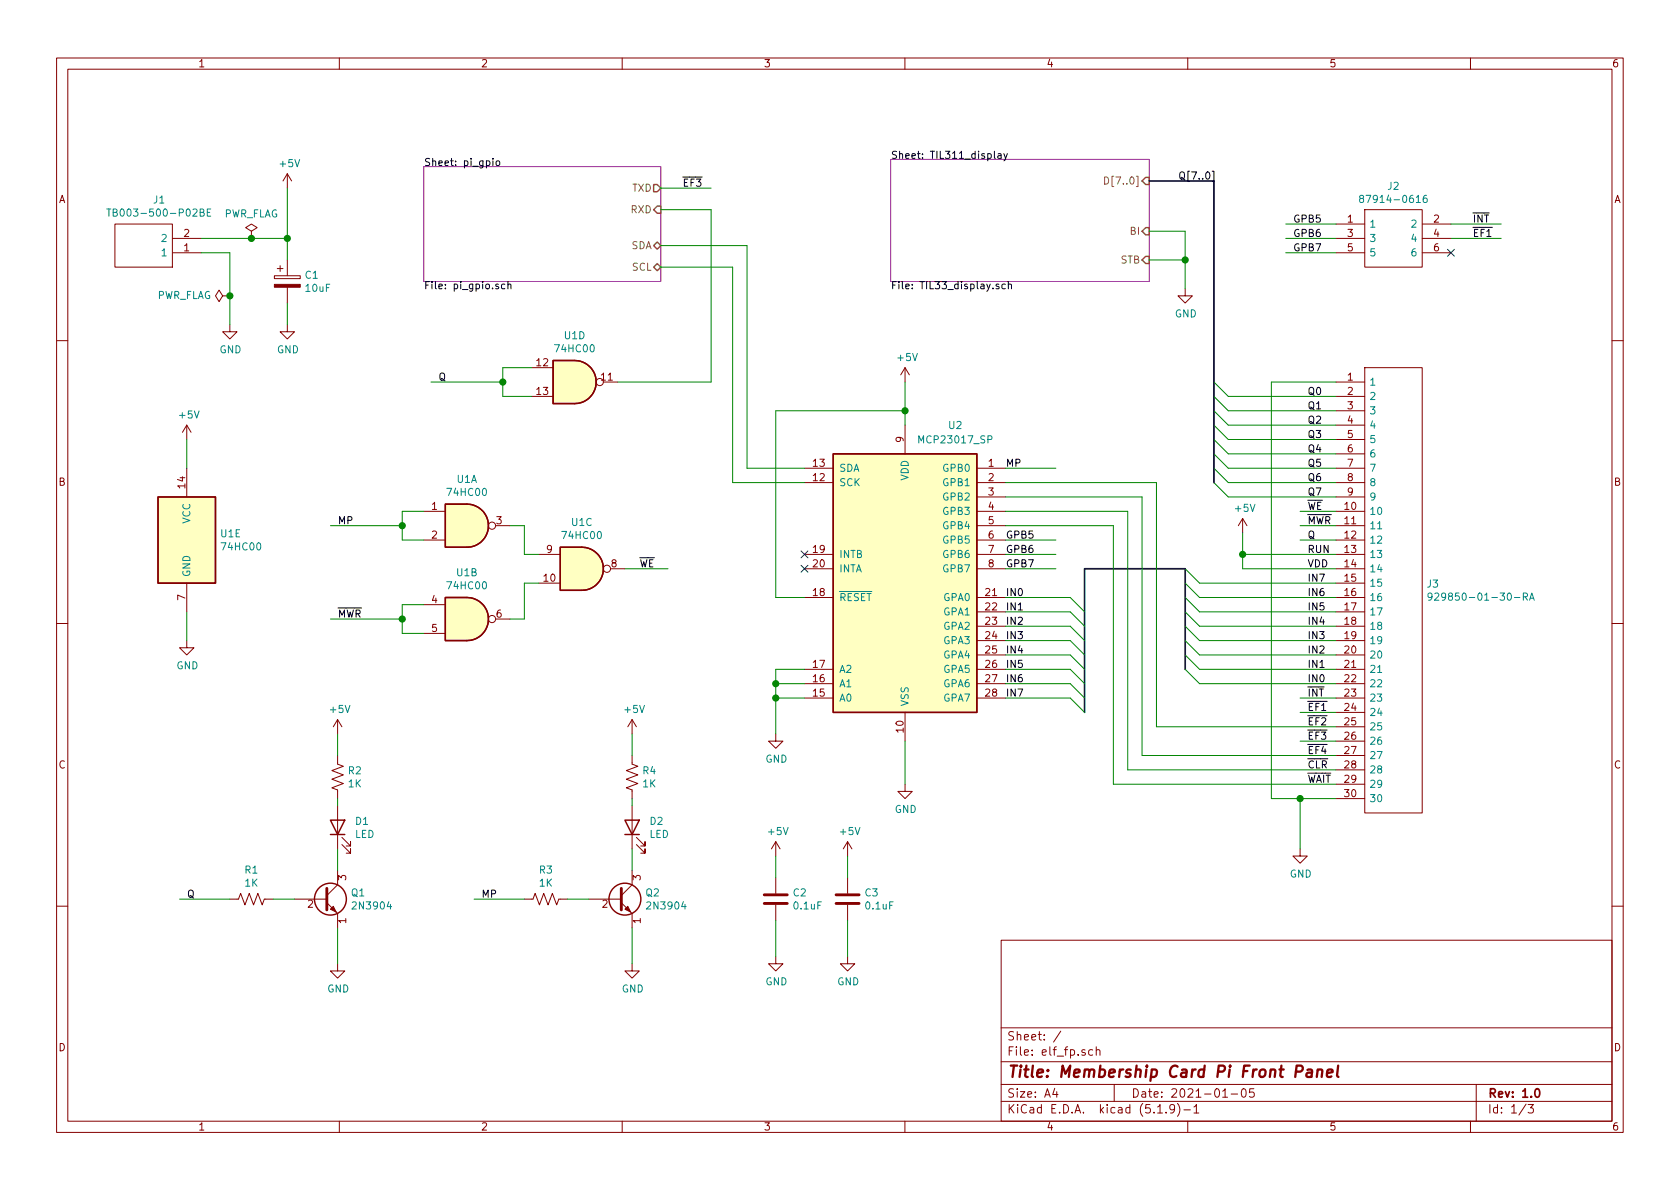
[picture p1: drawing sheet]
EESchema Schematic File Version 4
EELAYER 30 0
EELAYER END
$Descr A4 11693 8268
encoding utf-8
Sheet 1 3
Title "Membership Card Pi Front Panel"
Date "2021-01-05"
Rev "1.0"
Comp ""
Comment1 ""
Comment2 ""
Comment3 ""
Comment4 ""
$EndDescr
$Comp
L SamacSys_Parts:929850-01-30-RA J3
U 1 1
P 9300 2650
F 0 "J3" H 9928 1246 50  0000 L CNN
F 1 "929850-01-30-RA" H 9928 1155 50  0000 L CNN
F 2 "SamacSys_Parts:RHDR30W76P0X254_1X30_7620X254X826P" H 9950 2750 50  0001 L CNN
F 3 "https://componentsearchengine.com/Datasheets/1/929850-01-30-RA.pdf" H 9950 2650 50  0001 L CNN
F 4 "Headers & Wire Housings 1ROW BDMNT SCKT AU STRT SLDR TAIL" H 9950 2550 50  0001 L CNN "Description"
F 5 "8.26" H 9950 2450 50  0001 L CNN "Height"
F 6 "517-929850-01-30-RA" H 9950 2350 50  0001 L CNN "Mouser Part Number"
F 7 "https://www.mouser.com/Search/Refine.aspx?Keyword=517-929850-01-30-RA" H 9950 2250 50  0001 L CNN "Mouser Price/Stock"
F 8 "3M" H 9950 2150 50  0001 L CNN "Manufacturer_Name"
F 9 "929850-01-30-RA" H 9950 2050 50  0001 L CNN "Manufacturer_Part_Number"
	1    9300 2650
	1    0    0    -1  
$EndComp
$Comp
L Interface_Expansion:MCP23017_SP U2
U 1 1
P 6300 4050
F 0 "U2" H 6650 5150 50  0000 C CNN
F 1 "MCP23017_SP" H 6650 5050 50  0000 C CNN
F 2 "Package_DIP:DIP-28_W7.62mm" H 6500 3050 50  0001 L CNN
F 3 "http://ww1.microchip.com/downloads/en/DeviceDoc/20001952C.pdf" H 6500 2950 50  0001 L CNN
	1    6300 4050
	1    0    0    -1  
$EndComp
Entry Wire Line
	7450 4450 7550 4550
Entry Wire Line
	7450 4350 7550 4450
Entry Wire Line
	7450 4250 7550 4350
Entry Wire Line
	7450 4150 7550 4250
Entry Wire Line
	7450 4550 7550 4650
Entry Wire Line
	7450 4650 7550 4750
Entry Wire Line
	7450 4750 7550 4850
Entry Wire Line
	7450 4850 7550 4950
Wire Wire Line
	7000 4150 7450 4150
Wire Wire Line
	7000 4250 7450 4250
Wire Wire Line
	7000 4350 7450 4350
Wire Wire Line
	7000 4450 7450 4450
Wire Wire Line
	7000 4550 7450 4550
Wire Wire Line
	7000 4650 7450 4650
Wire Wire Line
	7000 4750 7450 4750
Wire Wire Line
	7000 4850 7450 4850
Text Label 7000 4150 0    50   ~ 0
IN0
Text Label 7000 4250 0    50   ~ 0
IN1
Text Label 7000 4350 0    50   ~ 0
IN2
Text Label 7000 4450 0    50   ~ 0
IN3
Text Label 7000 4550 0    50   ~ 0
IN4
Text Label 7000 4650 0    50   ~ 0
IN5
Text Label 7000 4750 0    50   ~ 0
IN6
Text Label 7000 4850 0    50   ~ 0
IN7
Entry Wire Line
	8250 4650 8350 4750
Entry Wire Line
	8250 4550 8350 4650
Entry Wire Line
	8250 4450 8350 4550
Entry Wire Line
	8250 4350 8350 4450
Entry Wire Line
	8250 4250 8350 4350
Entry Wire Line
	8250 4150 8350 4250
Entry Wire Line
	8250 4050 8350 4150
Entry Wire Line
	8250 3950 8350 4050
Wire Wire Line
	8350 4750 9300 4750
Wire Wire Line
	8350 4650 9300 4650
Wire Wire Line
	8350 4550 9300 4550
Wire Wire Line
	8350 4450 9300 4450
Wire Wire Line
	8350 4350 9300 4350
Wire Wire Line
	8350 4250 9300 4250
Wire Wire Line
	8350 4150 9300 4150
Wire Wire Line
	8350 4050 9300 4050
Text Label 9100 4750 0    50   ~ 0
IN0
Text Label 9100 4650 0    50   ~ 0
IN1
Text Label 9100 4550 0    50   ~ 0
IN2
Text Label 9100 4450 0    50   ~ 0
IN3
Text Label 9100 4350 0    50   ~ 0
IN4
Text Label 9100 4250 0    50   ~ 0
IN5
Text Label 9100 4150 0    50   ~ 0
IN6
Text Label 9100 4050 0    50   ~ 0
IN7
NoConn ~ 5600 3850
NoConn ~ 5600 3950
Wire Wire Line
	7000 3650 7750 3650
Wire Wire Line
	7750 3650 7750 5450
Wire Wire Line
	7750 5450 9300 5450
Wire Wire Line
	7000 3550 7850 3550
Wire Wire Line
	7850 3550 7850 5350
Wire Wire Line
	7850 5350 9300 5350
Wire Wire Line
	7000 3450 7950 3450
Wire Wire Line
	7950 3450 7950 5250
Wire Wire Line
	7950 5250 9300 5250
Wire Wire Line
	7000 3350 8050 3350
Wire Wire Line
	8050 3350 8050 5050
Wire Wire Line
	8050 5050 9300 5050
Wire Bus Line
	7550 3950 8250 3950
Text Label 9100 5450 0    50   ~ 0
~WAIT
Text Label 9100 5350 0    50   ~ 0
~CLR
Text Label 9100 5250 0    50   ~ 0
~EF4
Text Label 9100 5050 0    50   ~ 0
~EF2
$Comp
L 74xx:74HC00 U1
U 1 1
P 3250 3650
F 0 "U1" H 3250 3975 50  0000 C CNN
F 1 "74HC00" H 3250 3884 50  0000 C CNN
F 2 "Package_DIP:DIP-14_W7.62mm" H 3250 3650 50  0001 C CNN
F 3 "http://www.ti.com/lit/gpn/sn74hc00" H 3250 3650 50  0001 C CNN
	1    3250 3650
	1    0    0    -1  
$EndComp
$Comp
L 74xx:74HC00 U1
U 2 1
P 3250 4300
F 0 "U1" H 3250 4625 50  0000 C CNN
F 1 "74HC00" H 3250 4534 50  0000 C CNN
F 2 "Package_DIP:DIP-14_W7.62mm" H 3250 4300 50  0001 C CNN
F 3 "http://www.ti.com/lit/gpn/sn74hc00" H 3250 4300 50  0001 C CNN
	2    3250 4300
	1    0    0    -1  
$EndComp
$Comp
L 74xx:74HC00 U1
U 3 1
P 4050 3950
F 0 "U1" H 4050 4275 50  0000 C CNN
F 1 "74HC00" H 4050 4184 50  0000 C CNN
F 2 "Package_DIP:DIP-14_W7.62mm" H 4050 3950 50  0001 C CNN
F 3 "http://www.ti.com/lit/gpn/sn74hc00" H 4050 3950 50  0001 C CNN
	3    4050 3950
	1    0    0    -1  
$EndComp
$Comp
L 74xx:74HC00 U1
U 4 1
P 4000 2650
F 0 "U1" H 4000 2975 50  0000 C CNN
F 1 "74HC00" H 4000 2884 50  0000 C CNN
F 2 "Package_DIP:DIP-14_W7.62mm" H 4000 2650 50  0001 C CNN
F 3 "http://www.ti.com/lit/gpn/sn74hc00" H 4000 2650 50  0001 C CNN
	4    4000 2650
	1    0    0    -1  
$EndComp
$Comp
L 74xx:74HC00 U1
U 5 1
P 1300 3750
F 0 "U1" H 1530 3796 50  0000 L CNN
F 1 "74HC00" H 1530 3705 50  0000 L CNN
F 2 "Package_DIP:DIP-14_W7.62mm" H 1300 3750 50  0001 C CNN
F 3 "http://www.ti.com/lit/gpn/sn74hc00" H 1300 3750 50  0001 C CNN
	5    1300 3750
	1    0    0    -1  
$EndComp
Wire Wire Line
	3550 3650 3650 3650
Wire Wire Line
	3650 3650 3650 3850
Wire Wire Line
	3650 3850 3750 3850
Wire Wire Line
	3550 4300 3650 4300
Wire Wire Line
	3650 4300 3650 4050
Wire Wire Line
	3650 4050 3750 4050
Wire Wire Line
	4350 3950 4650 3950
Text Label 4450 3950 0    50   ~ 0
~WE
Wire Wire Line
	2950 3550 2800 3550
Wire Wire Line
	2800 3550 2800 3650
Wire Wire Line
	2800 3750 2950 3750
Wire Wire Line
	2950 4200 2800 4200
Wire Wire Line
	2800 4200 2800 4300
Wire Wire Line
	2800 4400 2950 4400
Wire Wire Line
	3700 2550 3500 2550
Wire Wire Line
	3500 2550 3500 2650
Wire Wire Line
	3500 2750 3700 2750
Wire Wire Line
	2800 3650 2300 3650
Connection ~ 2800 3650
Wire Wire Line
	2800 3650 2800 3750
Wire Wire Line
	2800 4300 2300 4300
Connection ~ 2800 4300
Wire Wire Line
	2800 4300 2800 4400
Wire Wire Line
	3500 2650 3000 2650
Connection ~ 3500 2650
Wire Wire Line
	3500 2650 3500 2750
Text Label 7000 3250 0    50   ~ 0
MP
Text Label 2350 3650 0    50   ~ 0
MP
Text Label 2350 4300 0    50   ~ 0
~MWR
Wire Wire Line
	9300 3650 9050 3650
Wire Wire Line
	9300 3550 9050 3550
Text Label 9100 3550 0    50   ~ 0
~WE
Text Label 9100 3650 0    50   ~ 0
~MWR
Wire Wire Line
	9300 3750 9050 3750
Text Label 9100 3750 0    50   ~ 0
Q
Text Label 3050 2650 0    50   ~ 0
Q
$Comp
L power:+5V #PWR015
U 1 1
P 6300 2650
F 0 "#PWR015" H 6300 2500 50  0001 C CNN
F 1 "+5V" H 6315 2823 50  0000 C CNN
F 2 "" H 6300 2650 50  0001 C CNN
F 3 "" H 6300 2650 50  0001 C CNN
	1    6300 2650
	1    0    0    -1  
$EndComp
Wire Wire Line
	6300 2650 6300 2850
$Comp
L power:+5V #PWR01
U 1 1
P 1300 3050
F 0 "#PWR01" H 1300 2900 50  0001 C CNN
F 1 "+5V" H 1315 3223 50  0000 C CNN
F 2 "" H 1300 3050 50  0001 C CNN
F 3 "" H 1300 3050 50  0001 C CNN
	1    1300 3050
	1    0    0    -1  
$EndComp
Wire Wire Line
	1300 3050 1300 3250
Wire Wire Line
	9300 3950 8650 3950
Wire Wire Line
	8650 3950 8650 3850
Wire Wire Line
	9300 3850 8650 3850
Connection ~ 8650 3850
$Comp
L power:+5V #PWR018
U 1 1
P 8650 3700
F 0 "#PWR018" H 8650 3550 50  0001 C CNN
F 1 "+5V" H 8665 3873 50  0000 C CNN
F 2 "" H 8650 3700 50  0001 C CNN
F 3 "" H 8650 3700 50  0001 C CNN
	1    8650 3700
	1    0    0    -1  
$EndComp
Wire Wire Line
	8650 3700 8650 3850
$Comp
L power:GND #PWR016
U 1 1
P 6300 5450
F 0 "#PWR016" H 6300 5200 50  0001 C CNN
F 1 "GND" H 6305 5277 50  0000 C CNN
F 2 "" H 6300 5450 50  0001 C CNN
F 3 "" H 6300 5450 50  0001 C CNN
	1    6300 5450
	1    0    0    -1  
$EndComp
Wire Wire Line
	6300 5150 6300 5450
$Comp
L power:GND #PWR02
U 1 1
P 1300 4450
F 0 "#PWR02" H 1300 4200 50  0001 C CNN
F 1 "GND" H 1305 4277 50  0000 C CNN
F 2 "" H 1300 4450 50  0001 C CNN
F 3 "" H 1300 4450 50  0001 C CNN
	1    1300 4450
	1    0    0    -1  
$EndComp
Wire Wire Line
	1300 4250 1300 4450
Text Label 9100 3850 0    50   ~ 0
RUN
$Sheet
S 6200 1100 1800 850 
U 5FFB5F5B
F0 "TIL311_display" 50
F1 "TIL33_display.sch" 50
F2 "STB" I R 8000 1800 50 
F3 "BI" I R 8000 1600 50 
F4 "D[7..0]" I R 8000 1250 50 
$EndSheet
$Sheet
S 2950 1150 1650 800 
U 5FFCF9FA
F0 "pi_gpio" 50
F1 "pi_gpio.sch" 50
F2 "SDA" B R 4600 1700 50 
F3 "SCL" B R 4600 1850 50 
F4 "RXD" I R 4600 1450 50 
F5 "TXD" O R 4600 1300 50 
$EndSheet
Wire Wire Line
	5400 4150 5600 4150
Wire Wire Line
	4600 1700 5200 1700
Wire Wire Line
	5200 1700 5200 3250
Wire Wire Line
	5200 3250 5600 3250
Wire Wire Line
	4600 1850 5100 1850
Wire Wire Line
	5100 1850 5100 3350
Wire Wire Line
	5100 3350 5600 3350
Wire Wire Line
	4300 2650 4950 2650
Wire Wire Line
	4950 2650 4950 1450
Wire Wire Line
	4950 1450 4600 1450
Wire Wire Line
	4600 1300 4950 1300
Text Label 4750 1300 0    50   ~ 0
~EF3
Wire Wire Line
	9300 5150 9050 5150
Text Label 9100 5150 0    50   ~ 0
~EF3
Text Label 9100 3950 0    50   ~ 0
VDD
$Comp
L power:GND #PWR017
U 1 1
P 8250 2000
F 0 "#PWR017" H 8250 1750 50  0001 C CNN
F 1 "GND" H 8255 1827 50  0000 C CNN
F 2 "" H 8250 2000 50  0001 C CNN
F 3 "" H 8250 2000 50  0001 C CNN
	1    8250 2000
	1    0    0    -1  
$EndComp
Wire Wire Line
	8000 1600 8250 1600
Wire Wire Line
	8250 1600 8250 1800
Wire Wire Line
	8000 1800 8250 1800
Connection ~ 8250 1800
Wire Wire Line
	8250 1800 8250 2000
Wire Bus Line
	8000 1250 8450 1250
Entry Wire Line
	8450 3350 8550 3450
Entry Wire Line
	8450 3250 8550 3350
Entry Wire Line
	8450 3150 8550 3250
Entry Wire Line
	8450 3050 8550 3150
Entry Wire Line
	8450 2950 8550 3050
Entry Wire Line
	8450 2850 8550 2950
Entry Wire Line
	8450 2750 8550 2850
Entry Wire Line
	8450 2650 8550 2750
Wire Wire Line
	8550 3450 9300 3450
Wire Wire Line
	8550 3350 9300 3350
Wire Wire Line
	8550 3250 9300 3250
Wire Wire Line
	8550 3150 9300 3150
Wire Wire Line
	8550 3050 9300 3050
Wire Wire Line
	8550 2950 9300 2950
Wire Wire Line
	8550 2850 9300 2850
Wire Wire Line
	8550 2750 9300 2750
Text Label 9100 3450 0    50   ~ 0
Q7
Text Label 9100 2750 0    50   ~ 0
Q0
Text Label 9100 2850 0    50   ~ 0
Q1
Text Label 9100 2950 0    50   ~ 0
Q2
Text Label 9100 3050 0    50   ~ 0
Q3
Text Label 9100 3150 0    50   ~ 0
Q4
Text Label 9100 3250 0    50   ~ 0
Q5
Text Label 9100 3350 0    50   ~ 0
Q6
Text Label 8200 1250 0    50   ~ 0
Q[7..0]
$Comp
L power:GND #PWR010
U 1 1
P 5400 5100
F 0 "#PWR010" H 5400 4850 50  0001 C CNN
F 1 "GND" H 5405 4927 50  0000 C CNN
F 2 "" H 5400 5100 50  0001 C CNN
F 3 "" H 5400 5100 50  0001 C CNN
	1    5400 5100
	1    0    0    -1  
$EndComp
Wire Wire Line
	5600 4650 5400 4650
Wire Wire Line
	5400 4650 5400 4750
Wire Wire Line
	5600 4750 5400 4750
Connection ~ 5400 4750
Wire Wire Line
	5400 4750 5400 4850
Wire Wire Line
	5600 4850 5400 4850
Connection ~ 5400 4850
Wire Wire Line
	5400 4850 5400 5100
Wire Wire Line
	5400 2850 6300 2850
Wire Wire Line
	5400 2850 5400 4150
Connection ~ 6300 2850
Wire Wire Line
	6300 2850 6300 2950
$Comp
L Transistor_BJT:2N3904 Q1
U 1 1
P 2250 6250
F 0 "Q1" H 2440 6296 50  0000 L CNN
F 1 "2N3904" H 2440 6205 50  0000 L CNN
F 2 "Package_TO_SOT_THT:TO-92_Inline" H 2450 6175 50  0001 L CIN
F 3 "https://www.onsemi.com/pub/Collateral/2N3903-D.PDF" H 2250 6250 50  0001 L CNN
	1    2250 6250
	1    0    0    -1  
$EndComp
$Comp
L power:GND #PWR07
U 1 1
P 2350 6700
F 0 "#PWR07" H 2350 6450 50  0001 C CNN
F 1 "GND" H 2355 6527 50  0000 C CNN
F 2 "" H 2350 6700 50  0001 C CNN
F 3 "" H 2350 6700 50  0001 C CNN
	1    2350 6700
	1    0    0    -1  
$EndComp
Wire Wire Line
	2350 6450 2350 6700
$Comp
L Device:R_US R1
U 1 1
P 1750 6250
F 0 "R1" V 1545 6250 50  0000 C CNN
F 1 "1K" V 1636 6250 50  0000 C CNN
F 2 "Resistor_THT:R_Axial_DIN0207_L6.3mm_D2.5mm_P7.62mm_Horizontal" V 1790 6240 50  0001 C CNN
F 3 "~" H 1750 6250 50  0001 C CNN
	1    1750 6250
	0    1    1    0   
$EndComp
$Comp
L Device:R_US R2
U 1 1
P 2350 5400
F 0 "R2" H 2418 5446 50  0000 L CNN
F 1 "1K" H 2418 5355 50  0000 L CNN
F 2 "Resistor_THT:R_Axial_DIN0207_L6.3mm_D2.5mm_P7.62mm_Horizontal" V 2390 5390 50  0001 C CNN
F 3 "~" H 2350 5400 50  0001 C CNN
	1    2350 5400
	1    0    0    -1  
$EndComp
Wire Wire Line
	1900 6250 2050 6250
Wire Wire Line
	1600 6250 1250 6250
$Comp
L Device:LED D1
U 1 1
P 2350 5750
F 0 "D1" V 2389 5632 50  0000 R CNN
F 1 "LED" V 2298 5632 50  0000 R CNN
F 2 "LED_THT:LED_D3.0mm" H 2350 5750 50  0001 C CNN
F 3 "~" H 2350 5750 50  0001 C CNN
	1    2350 5750
	0    -1   -1   0   
$EndComp
$Comp
L power:+5V #PWR06
U 1 1
P 2350 5100
F 0 "#PWR06" H 2350 4950 50  0001 C CNN
F 1 "+5V" H 2365 5273 50  0000 C CNN
F 2 "" H 2350 5100 50  0001 C CNN
F 3 "" H 2350 5100 50  0001 C CNN
	1    2350 5100
	1    0    0    -1  
$EndComp
Wire Wire Line
	2350 5900 2350 6050
Wire Wire Line
	2350 5550 2350 5600
Wire Wire Line
	2350 5100 2350 5250
$Comp
L Transistor_BJT:2N3904 Q2
U 1 1
P 4300 6250
F 0 "Q2" H 4490 6296 50  0000 L CNN
F 1 "2N3904" H 4490 6205 50  0000 L CNN
F 2 "Package_TO_SOT_THT:TO-92_Inline" H 4500 6175 50  0001 L CIN
F 3 "https://www.onsemi.com/pub/Collateral/2N3903-D.PDF" H 4300 6250 50  0001 L CNN
	1    4300 6250
	1    0    0    -1  
$EndComp
$Comp
L power:GND #PWR09
U 1 1
P 4400 6700
F 0 "#PWR09" H 4400 6450 50  0001 C CNN
F 1 "GND" H 4405 6527 50  0000 C CNN
F 2 "" H 4400 6700 50  0001 C CNN
F 3 "" H 4400 6700 50  0001 C CNN
	1    4400 6700
	1    0    0    -1  
$EndComp
Wire Wire Line
	4400 6450 4400 6700
$Comp
L Device:R_US R3
U 1 1
P 3800 6250
F 0 "R3" V 3595 6250 50  0000 C CNN
F 1 "1K" V 3686 6250 50  0000 C CNN
F 2 "Resistor_THT:R_Axial_DIN0207_L6.3mm_D2.5mm_P7.62mm_Horizontal" V 3840 6240 50  0001 C CNN
F 3 "~" H 3800 6250 50  0001 C CNN
	1    3800 6250
	0    1    1    0   
$EndComp
$Comp
L Device:R_US R4
U 1 1
P 4400 5400
F 0 "R4" H 4468 5446 50  0000 L CNN
F 1 "1K" H 4468 5355 50  0000 L CNN
F 2 "Resistor_THT:R_Axial_DIN0207_L6.3mm_D2.5mm_P7.62mm_Horizontal" V 4440 5390 50  0001 C CNN
F 3 "~" H 4400 5400 50  0001 C CNN
	1    4400 5400
	1    0    0    -1  
$EndComp
Wire Wire Line
	3950 6250 4100 6250
Wire Wire Line
	3650 6250 3300 6250
$Comp
L Device:LED D2
U 1 1
P 4400 5750
F 0 "D2" V 4439 5632 50  0000 R CNN
F 1 "LED" V 4348 5632 50  0000 R CNN
F 2 "LED_THT:LED_D3.0mm" H 4400 5750 50  0001 C CNN
F 3 "~" H 4400 5750 50  0001 C CNN
	1    4400 5750
	0    -1   -1   0   
$EndComp
$Comp
L power:+5V #PWR08
U 1 1
P 4400 5100
F 0 "#PWR08" H 4400 4950 50  0001 C CNN
F 1 "+5V" H 4415 5273 50  0000 C CNN
F 2 "" H 4400 5100 50  0001 C CNN
F 3 "" H 4400 5100 50  0001 C CNN
	1    4400 5100
	1    0    0    -1  
$EndComp
Wire Wire Line
	4400 5900 4400 6050
Wire Wire Line
	4400 5550 4400 5600
Wire Wire Line
	4400 5100 4400 5250
Text Label 1300 6250 0    50   ~ 0
Q
Text Label 3350 6250 0    50   ~ 0
MP
$Comp
L power:GND #PWR03
U 1 1
P 1600 2250
F 0 "#PWR03" H 1600 2000 50  0001 C CNN
F 1 "GND" H 1605 2077 50  0000 C CNN
F 2 "" H 1600 2250 50  0001 C CNN
F 3 "" H 1600 2250 50  0001 C CNN
	1    1600 2250
	1    0    0    -1  
$EndComp
Wire Wire Line
	1400 1750 1600 1750
$Comp
L power:+5V #PWR04
U 1 1
P 2000 1300
F 0 "#PWR04" H 2000 1150 50  0001 C CNN
F 1 "+5V" H 2015 1473 50  0000 C CNN
F 2 "" H 2000 1300 50  0001 C CNN
F 3 "" H 2000 1300 50  0001 C CNN
	1    2000 1300
	1    0    0    -1  
$EndComp
$Comp
L Device:CP C1
U 1 1
P 2000 1950
F 0 "C1" H 2118 1996 50  0000 L CNN
F 1 "10uF" H 2118 1905 50  0000 L CNN
F 2 "Capacitor_THT:CP_Radial_Tantal_D4.5mm_P2.50mm" H 2038 1800 50  0001 C CNN
F 3 "~" H 2000 1950 50  0001 C CNN
	1    2000 1950
	1    0    0    -1  
$EndComp
Wire Wire Line
	2000 1300 2000 1650
Wire Wire Line
	1400 1650 1750 1650
Connection ~ 2000 1650
Wire Wire Line
	2000 1650 2000 1800
$Comp
L power:GND #PWR05
U 1 1
P 2000 2250
F 0 "#PWR05" H 2000 2000 50  0001 C CNN
F 1 "GND" H 2005 2077 50  0000 C CNN
F 2 "" H 2000 2250 50  0001 C CNN
F 3 "" H 2000 2250 50  0001 C CNN
	1    2000 2250
	1    0    0    -1  
$EndComp
Wire Wire Line
	2000 2100 2000 2250
$Comp
L Device:C C2
U 1 1
P 5400 6250
F 0 "C2" H 5515 6296 50  0000 L CNN
F 1 "0.1uF" H 5515 6205 50  0000 L CNN
F 2 "Capacitor_THT:C_Disc_D3.0mm_W1.6mm_P2.50mm" H 5438 6100 50  0001 C CNN
F 3 "~" H 5400 6250 50  0001 C CNN
	1    5400 6250
	1    0    0    -1  
$EndComp
$Comp
L Device:C C3
U 1 1
P 5900 6250
F 0 "C3" H 6015 6296 50  0000 L CNN
F 1 "0.1uF" H 6015 6205 50  0000 L CNN
F 2 "Capacitor_THT:C_Disc_D3.0mm_W1.6mm_P2.50mm" H 5938 6100 50  0001 C CNN
F 3 "~" H 5900 6250 50  0001 C CNN
	1    5900 6250
	1    0    0    -1  
$EndComp
$Comp
L power:+5V #PWR011
U 1 1
P 5400 5950
F 0 "#PWR011" H 5400 5800 50  0001 C CNN
F 1 "+5V" H 5415 6123 50  0000 C CNN
F 2 "" H 5400 5950 50  0001 C CNN
F 3 "" H 5400 5950 50  0001 C CNN
	1    5400 5950
	1    0    0    -1  
$EndComp
$Comp
L power:+5V #PWR013
U 1 1
P 5900 5950
F 0 "#PWR013" H 5900 5800 50  0001 C CNN
F 1 "+5V" H 5915 6123 50  0000 C CNN
F 2 "" H 5900 5950 50  0001 C CNN
F 3 "" H 5900 5950 50  0001 C CNN
	1    5900 5950
	1    0    0    -1  
$EndComp
$Comp
L power:GND #PWR012
U 1 1
P 5400 6650
F 0 "#PWR012" H 5400 6400 50  0001 C CNN
F 1 "GND" H 5405 6477 50  0000 C CNN
F 2 "" H 5400 6650 50  0001 C CNN
F 3 "" H 5400 6650 50  0001 C CNN
	1    5400 6650
	1    0    0    -1  
$EndComp
$Comp
L power:GND #PWR014
U 1 1
P 5900 6650
F 0 "#PWR014" H 5900 6400 50  0001 C CNN
F 1 "GND" H 5905 6477 50  0000 C CNN
F 2 "" H 5900 6650 50  0001 C CNN
F 3 "" H 5900 6650 50  0001 C CNN
	1    5900 6650
	1    0    0    -1  
$EndComp
Wire Wire Line
	5400 5950 5400 6100
Wire Wire Line
	5400 6400 5400 6650
Wire Wire Line
	5900 5950 5900 6100
Wire Wire Line
	5900 6400 5900 6650
Wire Wire Line
	7000 3250 7350 3250
$Comp
L power:GND #PWR019
U 1 1
P 9050 5900
F 0 "#PWR019" H 9050 5650 50  0001 C CNN
F 1 "GND" H 9055 5727 50  0000 C CNN
F 2 "" H 9050 5900 50  0001 C CNN
F 3 "" H 9050 5900 50  0001 C CNN
	1    9050 5900
	1    0    0    -1  
$EndComp
Wire Wire Line
	9050 5550 9300 5550
Wire Wire Line
	9050 5550 9050 5900
Wire Wire Line
	9300 2650 8850 2650
Wire Wire Line
	8850 2650 8850 5550
Wire Wire Line
	8850 5550 9050 5550
Connection ~ 9050 5550
$Comp
L SamacSys_Parts:87914-0616 J2
U 1 1
P 9300 1550
F 0 "J2" H 9700 1815 50  0000 C CNN
F 1 "87914-0616" H 9700 1724 50  0000 C CNN
F 2 "SamacSys_Parts:HDRV6W69P254_2X3_762X498X813P" H 9950 1650 50  0001 L CNN
F 3 "https://componentsearchengine.com/Datasheets/1/87914-0616.pdf" H 9950 1550 50  0001 L CNN
F 4 "Headers & Wire Housings C-Grid DRSW TH Hdr. d DRSW TH Hdr. 6ckt" H 9950 1450 50  0001 L CNN "Description"
F 5 "8.13" H 9950 1350 50  0001 L CNN "Height"
F 6 "538-87914-0616" H 9950 1250 50  0001 L CNN "Mouser Part Number"
F 7 "https://www.mouser.co.uk/ProductDetail/Molex/87914-0616?qs=kNSQ05%252BLZoBo4AngQXuI9A%3D%3D" H 9950 1150 50  0001 L CNN "Mouser Price/Stock"
F 8 "Molex" H 9950 1050 50  0001 L CNN "Manufacturer_Name"
F 9 "87914-0616" H 9950 950 50  0001 L CNN "Manufacturer_Part_Number"
	1    9300 1550
	1    0    0    -1  
$EndComp
Wire Wire Line
	7000 3750 7350 3750
Wire Wire Line
	7000 3850 7350 3850
Wire Wire Line
	7000 3950 7350 3950
Text Label 7000 3750 0    50   ~ 0
GPB5
Text Label 7000 3850 0    50   ~ 0
GPB6
Text Label 7000 3950 0    50   ~ 0
GPB7
Wire Wire Line
	9300 1550 8950 1550
Wire Wire Line
	9300 1650 8950 1650
Wire Wire Line
	9300 1750 8950 1750
Text Label 9000 1550 0    50   ~ 0
GPB5
Text Label 9000 1650 0    50   ~ 0
GPB6
Text Label 9000 1750 0    50   ~ 0
GPB7
Wire Wire Line
	10100 1550 10450 1550
Wire Wire Line
	10100 1650 10450 1650
NoConn ~ 10100 1750
Wire Wire Line
	9300 4850 9050 4850
Wire Wire Line
	9300 4950 9050 4950
Text Label 9100 4850 0    50   ~ 0
~INT
Text Label 9100 4950 0    50   ~ 0
~EF1
Text Label 10250 1550 0    50   ~ 0
~INT
Text Label 10250 1650 0    50   ~ 0
~EF1
$Comp
L power:PWR_FLAG #FLG0101
U 1 1
P 1750 1650
F 0 "#FLG0101" H 1750 1725 50  0001 C CNN
F 1 "PWR_FLAG" H 1750 1823 50  0000 C CNN
F 2 "" H 1750 1650 50  0001 C CNN
F 3 "~" H 1750 1650 50  0001 C CNN
	1    1750 1650
	1    0    0    -1  
$EndComp
Connection ~ 1750 1650
Wire Wire Line
	1750 1650 2000 1650
Wire Wire Line
	1600 1750 1600 2050
$Comp
L power:PWR_FLAG #FLG0102
U 1 1
P 1600 2050
F 0 "#FLG0102" H 1600 2125 50  0001 C CNN
F 1 "PWR_FLAG" V 1600 2177 50  0000 L CNN
F 2 "" H 1600 2050 50  0001 C CNN
F 3 "~" H 1600 2050 50  0001 C CNN
	1    1600 2050
	0    -1   -1   0   
$EndComp
Connection ~ 1600 2050
Wire Wire Line
	1600 2050 1600 2250
Wire Bus Line
	7550 3950 7550 4950
Wire Bus Line
	8250 3950 8250 4650
Wire Bus Line
	8450 1250 8450 3350
$Comp
L SamacSys_Parts:TB003-500-P02BE J1
U 1 1
P 1400 1750
F 0 "J1" H 1692 1385 50  0000 C CNN
F 1 "TB003-500-P02BE" H 1692 1476 50  0000 C CNN
F 2 "SHDR2W100P0X500_1X2_1000X780X1030P" H 2050 1850 50  0001 L CNN
F 3 "" H 2050 1750 50  0001 L CNN
F 4 "Fixed Terminal Blocks screw type, 5.00 , horizontal, 2 poles, CUI Blue, Philip\\'s head screw, PCB mount" H 2050 1650 50  0001 L CNN "Description"
F 5 "10.3" H 2050 1550 50  0001 L CNN "Height"
F 6 "490-TB003-500-P02BE" H 2050 1450 50  0001 L CNN "Mouser Part Number"
F 7 "https://www.mouser.co.uk/ProductDetail/CUI-Devices/TB003-500-P02BE/?qs=vLWxofP3U2yAT9CFQJ%2FCaw%3D%3D" H 2050 1350 50  0001 L CNN "Mouser Price/Stock"
F 8 "CUI Devices" H 2050 1250 50  0001 L CNN "Manufacturer_Name"
F 9 "TB003-500-P02BE" H 2050 1150 50  0001 L CNN "Manufacturer_Part_Number"
	1    1400 1750
	-1   0    0    1   
$EndComp
$EndSCHEMATC
